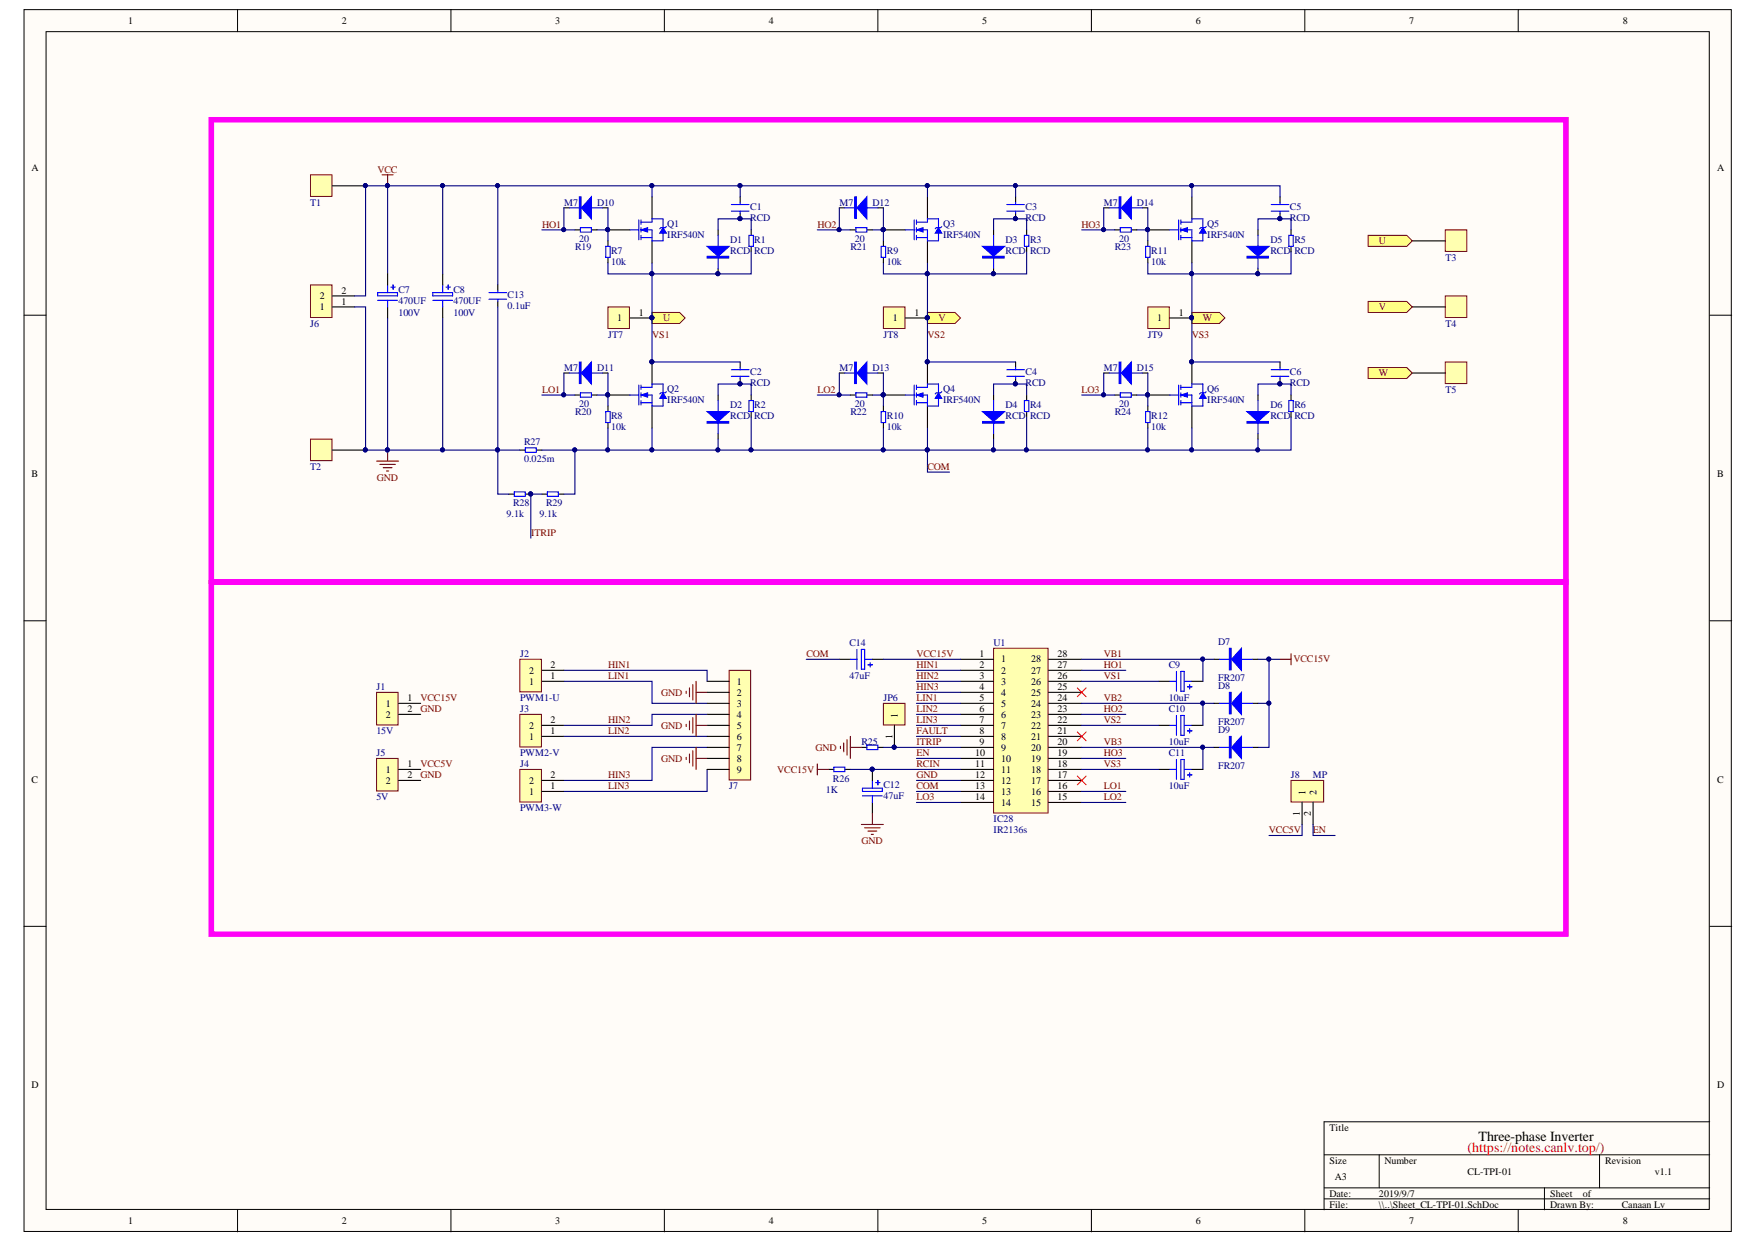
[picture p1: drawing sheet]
# Altium schematic sheet Sheet_CL-TPI-01.SchDoc: Three-phase Inverter
size A3; Author: Canaan Lv; DocumentNumber: CL-TPI-01; Revision: v1.1

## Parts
C1  RCD  [C0805]
C2  RCD  [C0805]
C3  RCD  [C0805]
C4  RCD  [C0805]
C5  RCD  [C0805]
C6  RCD  [C0805]
C7  470UF  [CZ16X25]
C8  470UF  [CZ16X25]
C9  10uF  [CZ0.50/25V47U]
C10  10uF  [CZ0.50/25V47U]
C11  10uF  [CZ0.50/25V47U]
C12  47uF  [CZ0.50/25V47U]
C13  0.1uF  [C0805]
C14  47uF  [CZ0.50/25V47U]
D1  RCD  [SMA-1]
D2  RCD  [SMA-1]
D3  RCD  [SMA-1]
D4  RCD  [SMA-1]
D5  RCD  [SMA-1]
D6  RCD  [SMA-1]
D7  FR207  [DO-41-2]
D8  FR207  [DO-41-2]
D9  FR207  [DO-41-2]
D10  M7  [SMA-1]
D11  M7  [SMA-1]
D12  M7  [SMA-1]
D13  M7  [SMA-1]
D14  M7  [SMA-1]
D15  M7  [SMA-1]
J1  15V  [2.54XH接插件2P]
J2  PWM1-U  [2.54XH接插件2P]
J3  PWM2-V  [2.54XH接插件2P]
J4  PWM3-W  [2.54XH接插件2P]
J5  5V  [2.54XH接插件2P]
J6  SIP-2  [2.54XH接插件2P]  (value not drawn)
J7  SIP-9  [2.54排针1X9]  (value not drawn)
J8  MP  [2.54排针1X2]
JP6  SIP-1  [2.54排针1X1]  (value not drawn)
JT7  SIP-1  [2.54排针1X1]  (value not drawn)
JT8  SIP-1  [2.54排针1X1]  (value not drawn)
JT9  SIP-1  [2.54排针1X1]  (value not drawn)
Q1  IRF540N  [TO-220AB]
Q2  IRF540N  [TO-220AB]
Q3  IRF540N  [TO-220AB]
Q4  IRF540N  [TO-220AB]
Q5  IRF540N  [TO-220AB]
Q6  IRF540N  [TO-220AB]
R1  RCD  [R0805]
R2  RCD  [R0805]
R3  RCD  [R0805]
R4  RCD  [R0805]
R5  RCD  [R0805]
R6  RCD  [R0805]
R7  10k  [R0805]
R8  10k  [R0805]
R9  10k  [R0805]
R10  10k  [R0805]
R11  10k  [R0805]
R12  10k  [R0805]
R19  20  [R0805]
R20  20  [R0805]
R21  20  [R0805]
R22  20  [R0805]
R23  20  [R0805]
R24  20  [R0805]
R25  (no value)  [R0805]
R26  (no value)  [R0805]
R27  0.025m  [R2512]
R28  R贴片电阻  [R0805]  (value not drawn)
R29  R贴片电阻  [R0805]  (value not drawn)
T1  香蕉头接线柱  [香蕉接线柱Red_6mm]  (value not drawn)
T2  香蕉头接线柱  [香蕉接线柱Black_6mm]  (value not drawn)
T3  香蕉头接线柱  [香蕉接线柱Black_6mm]  (value not drawn)
T4  香蕉头接线柱  [香蕉接线柱Black_6mm]  (value not drawn)
T5  香蕉头接线柱  [香蕉接线柱Black_6mm]  (value not drawn)
U1  IC28  [SOIC-28_300MIL]

## Ports
U (in), U (out), V (in), V (out), W (in), W (out)

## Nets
GND: C7.2 C8.2 C12.2 C13.2 J1.2 J5.2 J6.1 J7.2 J7.5 J7.8 R25.1 R27.1 R28.1 T2.1 U1.12
VCC: C1.1 C3.1 C5.1 C7.1 C8.1 C13.1 J6.2 Q1.2(D) Q3.2(D) Q5.2(D) T1.1
VCC15V: C14.1 D7.A D8.A D9.A J1.1 R26.1 U1.1
COM: C14.2 D2.K D4.K D6.K Q2.3(S) Q4.3(S) Q6.3(S) R2.1 R4.1 R6.1 R8.1 R10.1 R12.1 R27.2 R29.2 U1.13
EN: J8.2 U1.10
FAULT: U1.8
HIN1: J2.2 J7.1 U1.2
HIN2: J3.2 J7.4 U1.3
HIN3: J4.2 J7.7 U1.4
HO1: D10.K R19.1 U1.27
HO2: D12.K R21.1 U1.23
HO3: D14.K R23.1 U1.19
ITRIP: JP6.1 R25.2 R28.2 R29.1 U1.9
LIN1: J2.1 J7.3 U1.5
LIN2: J3.1 J7.6 U1.6
LIN3: J4.1 J7.9 U1.7
LO1: D11.K R20.1 U1.16
LO2: D13.K R22.1 U1.15
LO3: D15.K R24.1 U1.14
RCIN: C12.1 R26.2 U1.11
VB1: C9.1 D7.K U1.28
VB2: C10.1 D8.K U1.24
VB3: C11.1 D9.K U1.20
VCC5V: J5.1 J8.1
VS1: C2.1 C9.2 D1.K JT7.1 Q1.3(S) Q2.2(D) R1.1 R7.1 T3.1 U1.26 ; port U
VS2: C4.1 C10.2 D3.K JT8.1 Q3.3(S) Q4.2(D) R3.1 R9.1 T4.1 U1.22 ; port V
VS3: C6.1 C11.2 D5.K JT9.1 Q5.3(S) Q6.2(D) R5.1 R11.1 T5.1 U1.18 ; port W
NetC1_2: C1.2 D1.A R1.2
NetC2_2: C2.2 D2.A R2.2
NetC3_2: C3.2 D3.A R3.2
NetC4_2: C4.2 D4.A R4.2
NetC5_2: C5.2 D5.A R5.2
NetC6_2: C6.2 D6.A R6.2
NetD10_A: D10.A Q1.1(G) R7.2 R19.2
NetD11_A: D11.A Q2.1(G) R8.2 R20.2
NetD12_A: D12.A Q3.1(G) R9.2 R21.2
NetD13_A: D13.A Q4.1(G) R10.2 R22.2
NetD14_A: D14.A Q5.1(G) R11.2 R23.2
NetD15_A: D15.A Q6.1(G) R12.2 R24.2

Not connected (* = marked no-connect by the designer): U1 17* 21* 25*

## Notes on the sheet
- (https://notes.canlv.top/)
